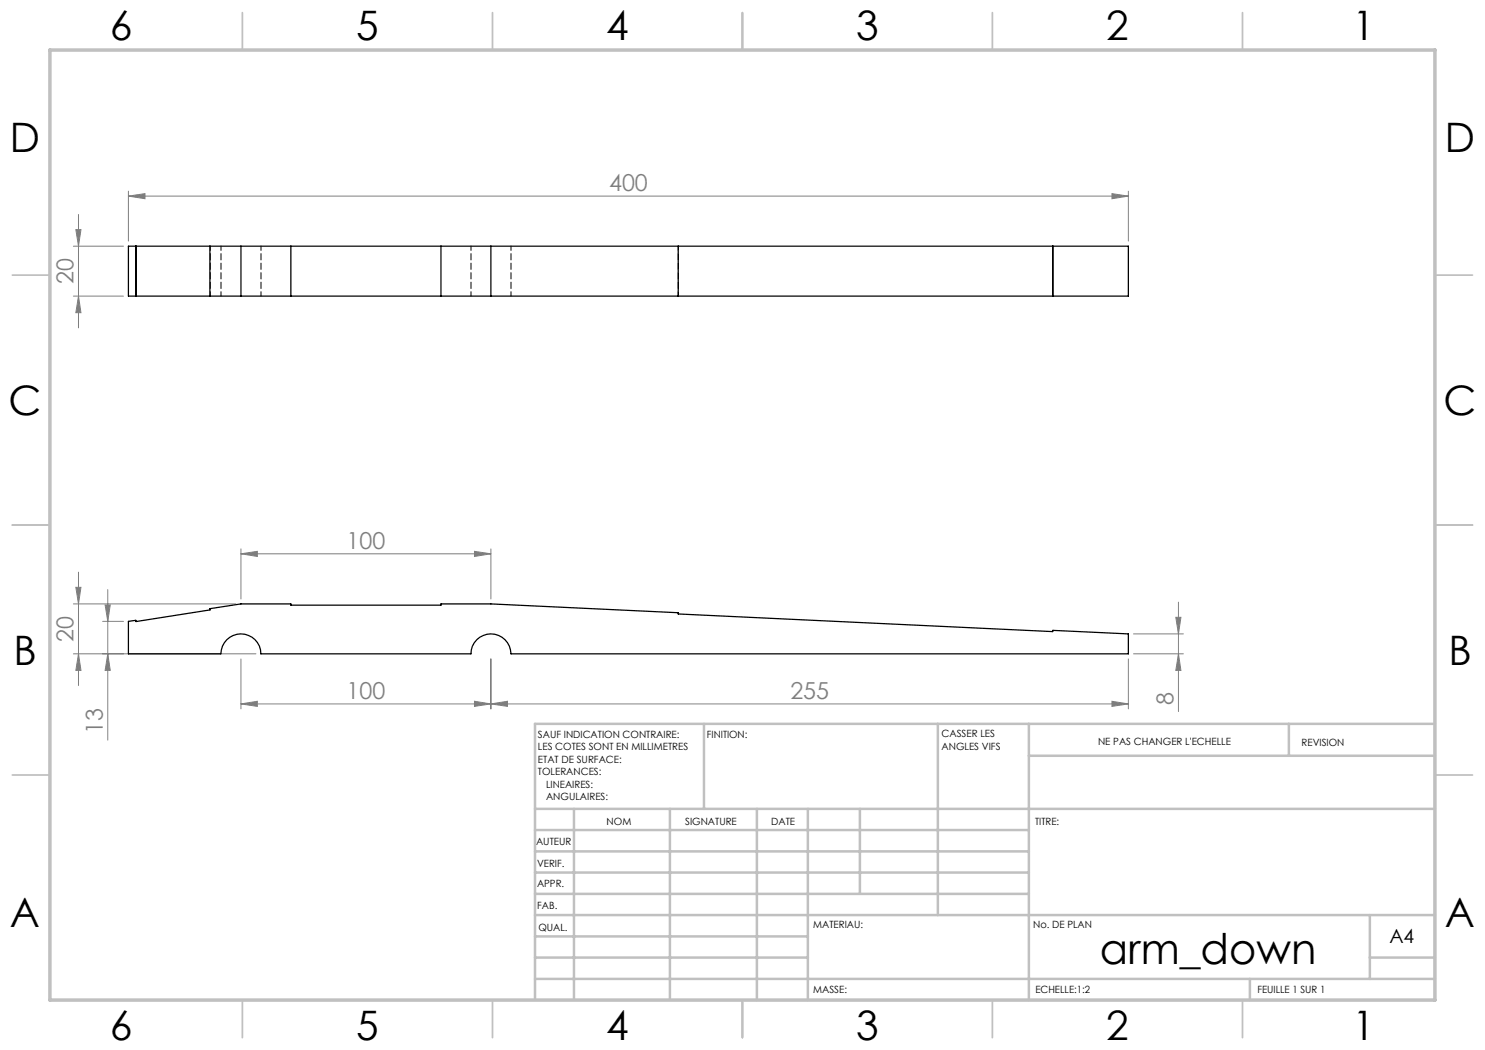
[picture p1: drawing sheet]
<svg xmlns="http://www.w3.org/2000/svg" width="297mm" height="210mm" viewBox="0 0 297 210" stroke-linecap="round" stroke-linejoin="round" font-family="sans-serif">
<g fill="none" stroke="#808080" stroke-width=".2">
<path d="M25.7 39.2l3.3-.5v1zM25.7 38.2v10M25.7 39.2h200M222.4 38.7l3.3 .5-3.3 .5zM225.7 38.2v10M14.7 59.2h10M14.7 49.2h10M15.2 45.9h1l-.5 3.3zM15.7 59.2l.5 3.3h-1zM15.7 42.9v22.7M15.2 117.5h1l-.5 3.3zM15.7 114.4v22.7"/>
<path d="M21.6 117.9v30.1M48.2 110.8l3.3-.5v1zM48.2 109.8v10M48.2 110.8h50M94.9 110.3l3.3 .5-3.3 .5zM98.2 109.8v10M14.7 130.8h36.5M14.7 120.8h32.5M15.7 130.8l.5 3.3h-1zM20.5 124.3h4.2M21 121h1l-.4 3.3zM21.6 130.8l.4 3.3h-1z"/>
<path d="M48.2 131.8v10M98.2 131.8v10M225.7 131.8v10M226.7 130.8h10M226.7 126.8h10M235.2 123.5h1l-.5 3.3zM235.7 130.8l.5 3.3h-1zM235.7 120.4v21.9M48.2 140.8l3.3-.5v1zM48.2 140.8h177.5M94.9 140.3l3.3 .5-3.3 .5zM98.2 140.8l3.3-.5v1z"/>
<path d="M222.4 140.3l3.3 .5-3.3 .5z"/>
</g>
<g fill="none" stroke="#c0c0c0" stroke-width=".35">
<path d="M48.5 2.5v7.5M98.5 2.5v7.5M148.5 2.5v7.5M198.5 2.5v7.5M248.5 2.5v7.5M2.5 55h7.5M287 55h7.5M2.5 105h7.5M287 105h7.5M2.5 155h7.5M287 155h7.5M48.5 200v7.5"/>
<path d="M98.5 200v7.5M148.5 200v7.5M198.5 200v7.5M248.5 200v7.5"/>
</g>
<g fill="none" stroke="#c0c0c0" stroke-width=".5">
<path d="M140.8 144.8v17M187.6 144.8v38.2M205.8 144.8v55.2M205.8 151.2h81.2M257.8 144.8v6.4M287 144.8h-180v55.2M107 161.8h180M107 178.8h98.8M107 174.5h98.8M107 170.3h98.8M107 166h98.8M114.8 161.8v38.2"/>
<path d="M134 161.8v38.2M151.4 161.8v38.2M161.6 161.8v38.2M172 161.8v17M107 195.8h180M107 191.5h54.6M107 187.3h54.6M107 183h180M250 195.8v4.2M274 191.5h13M274 183v12.8"/>
</g>
<path d="M10 10h277v190h-277z" fill="none" stroke="#c0c0c0" stroke-width=".7"/>
<g fill="#808080">
<path d="M48.2 140.8l3.3-.5v1zM94.9 140.3l3.3 .5-3.3 .5zM98.2 140.8l3.3-.5v1zM222.4 140.3l3.3 .5-3.3 .5zM48.2 110.8l3.3-.5v1zM94.9 110.3l3.3 .5-3.3 .5zM25.7 39.2l3.3-.5v1zM222.4 38.7l3.3 .5-3.3 .5z"/>
<path d="M235.7 130.8l.5 3.3h-1zM235.2 123.5h1l-.5 3.3zM15.7 59.2l.5 3.3h-1zM15.2 45.9h1l-.5 3.3z"/>
<path d="M21 121h1l-.4 3.3zM21.6 130.8l.4 3.3h-1zM15.2 117.5h1l-.5 3.3zM15.7 130.8l.5 3.3h-1z"/>
</g>
<path d="M25.7 49.2h200v10h-200zM27.2 49.2v10M42 49.2v10M48.2 49.2v10M58.2 49.2v10M88.2 49.2v10M98.2 49.2v10M135.6 49.2v10M210.5 49.2v10M25.7 124.3l1.5-.2v.2l14.8-2.3v-.3l6.2-.9h10v.2h30v-.2h10l37.4 1.7v.3l74.9 3.5 .1-.2 15.1 .7v4h-123.5a4 4 0 0 0-4-4 4 4 0 0 0-4 4h-42a4 4 0 0 0-4-4 4 4 0 0 0-4 4h-18.5z" fill="none" stroke="#000" stroke-width=".25"/>
<path d="M42 59.2v-10M44.2 59.2v-10M52.2 59.2v-10M94.2 59.2v-10M102.2 59.2v-10M135.6 49.2v10" fill="none" stroke="#000" stroke-width=".2" stroke-dasharray="1.3 .6" stroke-dashoffset=".4"/>
<text font-size="8.5" x="220" y="192.7">arm_down</text>
<g font-size="8.1">
<text x="22" y="8">6</text>
<text x="71.2" y="8">5</text>
<text x="121.2" y="8">4</text>
<text x="171.3" y="8">3</text>
<text x="221.3" y="8">2</text>
<text x="270.5" y="8">1</text>
<text x="2" y="30.5">D</text>
<text x="289" y="30.5">D</text>
<text x="1.7" y="83">C</text>
<text x="288.7" y="83">C</text>
<text x="2.7" y="133">B</text>
<text x="289.7" y="133">B</text>
<text x="2" y="185.5">A</text>
<text x="289" y="185.5">A</text>
<text x="22" y="208">6</text>
<text x="71.2" y="208">5</text>
<text x="121.2" y="208">4</text>
<text x="171.3" y="208">3</text>
<text x="221.3" y="208">2</text>
<text x="270.5" y="208">1</text>
</g>
<g font-size="4.7" fill="#808080">
<text x="121.8" y="38.2">400</text>
<text x="14.7" y="56.8" transform="rotate(-90 14.7 56.8)">20</text>
<text x="69.3" y="109.7">100</text>
<text x="14.7" y="128.4" transform="rotate(-90 14.7 128.4)">20</text>
<text x="69.3" y="139.7">100</text>
<text x="158.1" y="139.7">255</text>
<text x="234.7" y="141" transform="rotate(-90 234.7 141)">8</text>
<text x="20.5" y="146.7" transform="rotate(-90 20.5 146.7)">13</text>
</g>
<text font-size="3.9" x="277.9" y="188.5">A4</text>
<g font-size="2">
<text x="107.6" y="147.6">SAUF INDICATION CONTRAIRE:</text>
<text x="141.4" y="147.6">FINITION:</text>
<text x="188.3" y="147.5">CASSER LES</text>
<text x="188.3" y="150">ANGLES VIFS</text>
<text x="219.6" y="149">NE PAS CHANGER L'ECHELLE</text>
<text x="260.3" y="149.2">REVISION</text>
<text x="107.6" y="150.1">LES COTES SONT EN MILLIMETRES</text>
<text x="107.6" y="152.6">ETAT DE SURFACE:</text>
<text x="107.6" y="155.1">TOLERANCES:</text>
<text x="109.2" y="157.6">LINEAIRES:</text>
<text x="109.2" y="160.1">ANGULAIRES:</text>
<text x="121.3" y="165">NOM</text>
<text x="137" y="164.9">SIGNATURE</text>
<text x="154.2" y="164.9">DATE</text>
<text x="207" y="164.9">TITRE:</text>
<text x="107.2" y="169.1">AUTEUR</text>
<text x="107.4" y="173.3">VERIF.</text>
<text x="107.4" y="177.4">APPR.</text>
<text x="107.5" y="181.8">FAB.</text>
<text x="162.7" y="185.5">MATERIAU:</text>
<text x="206.6" y="185.5">No. DE PLAN</text>
<text x="107.7" y="186.1">QUAL.</text>
<text x="162.6" y="198.5">MASSE:</text>
<text x="207.1" y="198.6">ECHELLE:1:2</text>
<text x="251.5" y="198.6">FEUILLE 1 SUR 1</text>
</g>
</svg>
